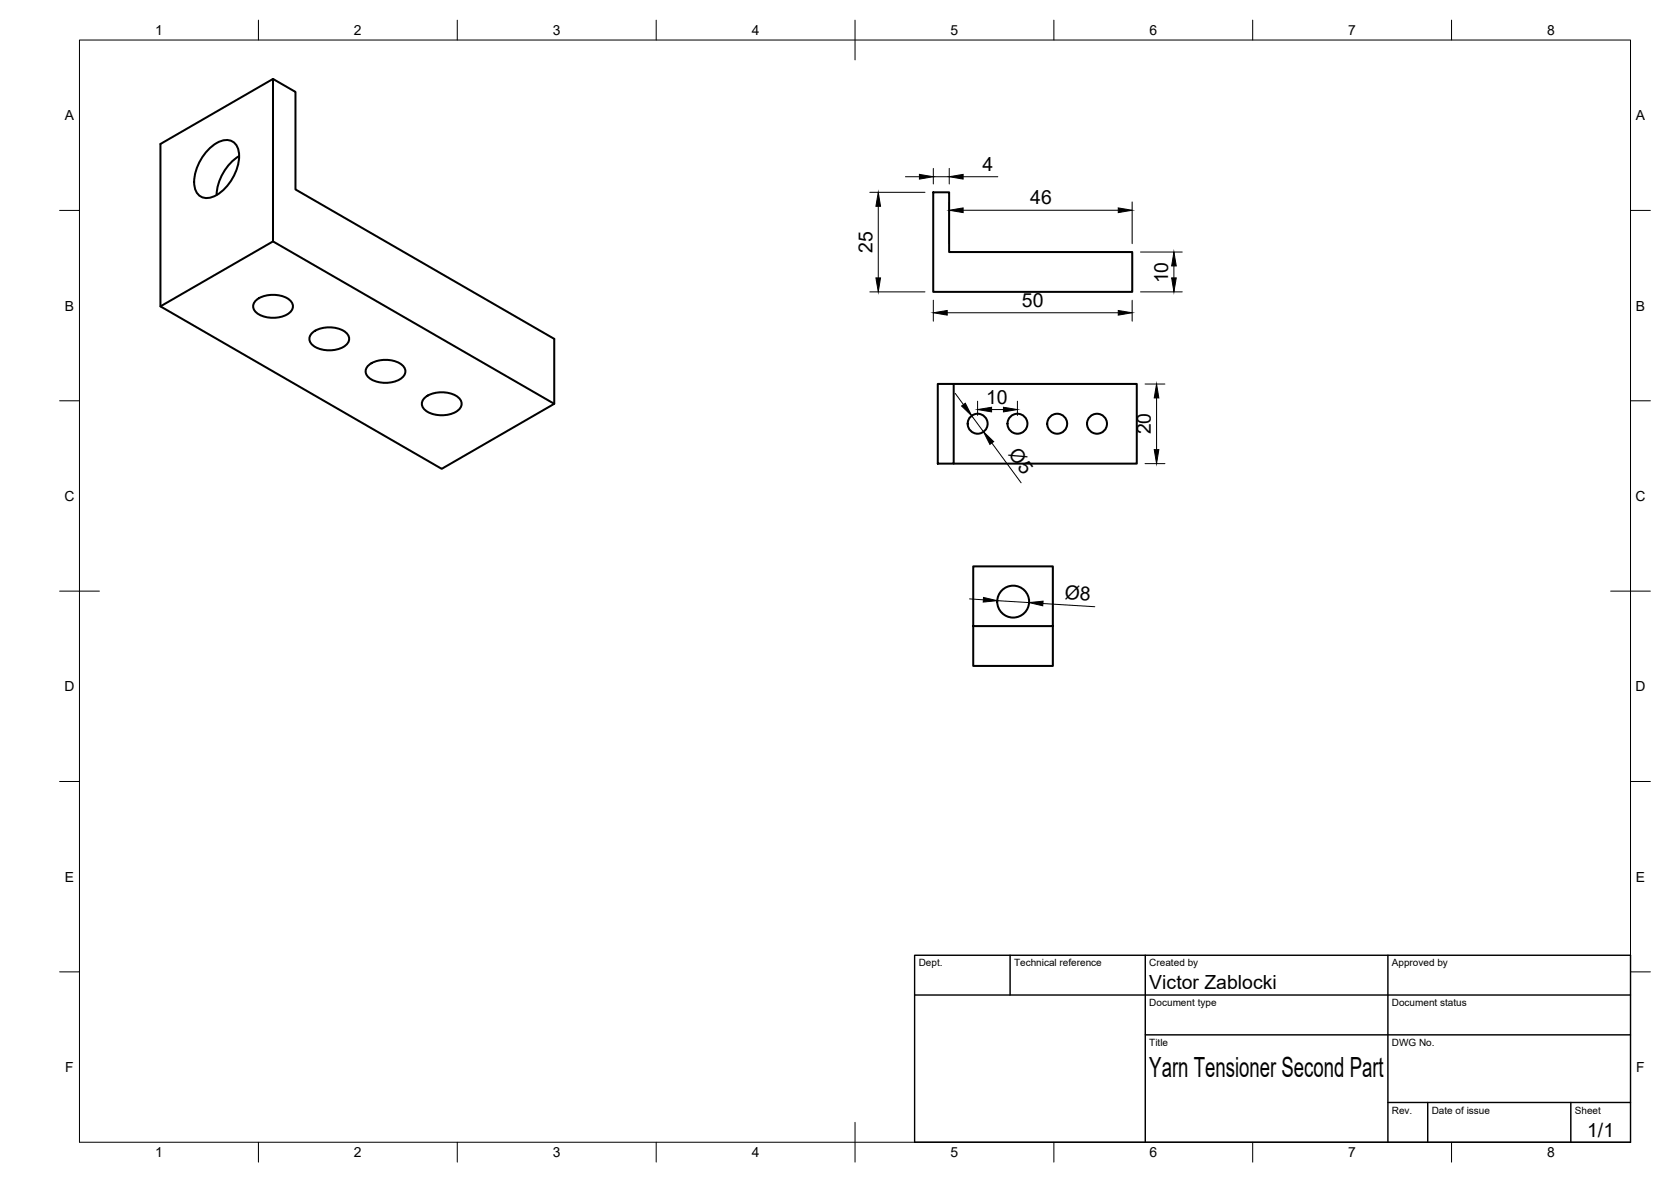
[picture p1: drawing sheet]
<svg xmlns="http://www.w3.org/2000/svg" width="420mm" height="297mm" viewBox="0 0 420 297" stroke-linecap="round" stroke-linejoin="round" font-family="sans-serif">
<!-- layer: Visible -->
<g fill="none" stroke="#000" stroke-width=".51">
<path d="M68.6 19.8v40.9l70.8 40.8M40.3 36.2l28.3-16.4 5.7 3.3v24.5l65.1 37.6v16.3l-28.3 16.3-70.8-40.8zM52.8 37.2a5.2 5.2 0 0 1 5.7-1.6 4.5 4.5 0 0 1 1.6 4.6 12.2 12.2 0 0 1-6.5 9.2 3.2 3.2 0 0 1-4.7-2.6 12.1 12.1 0 0 1 3.9-9.6zM60.1 39.2a12.5 12.5 0 0 0-5.6 9.8M234.7 48.3h4v15h46v10h-50zM64.5 75.4a7.1 7.1 0 0 1 8.8 .5 2.1 2.1 0 0 1-1.1 3.1 7.5 7.5 0 0 1-7.7-.4 1.94 1.94 0 0 1 0-3.2zM68.6 60.7l-28.3 16.3M78.6 83.6a7.1 7.1 0 0 1 8.8 .5 2.1 2.1 0 0 1-1.1 3.1 7.5 7.5 0 0 1-7.7-.5 1.94 1.94 0 0 1 0-3.1zM92.8 91.7a7.1 7.1 0 0 1 8.8 .5 2.1 2.1 0 0 1-1.1 3.2 7.5 7.5 0 0 1-7.7-.5 1.94 1.94 0 0 1 0-3.2zM106.9 99.9a7.1 7.1 0 0 1 8.8 .5 2.1 2.1 0 0 1-1.1 3.1 7.5 7.5 0 0 1-7.7-.4 1.94 1.94 0 0 1 0-3.2zM235.8 96.5h4v20h-4zM239.8 96.5h46v20h-46"/>
<path d="M244.7 157.3v10.1h20v-10.1h-20v-15h20v15"/>
<circle cx="245.8" cy="106.5" r="2.51"/>
<circle cx="255.8" cy="106.5" r="2.51"/>
<circle cx="265.8" cy="106.5" r="2.51"/>
<circle cx="275.8" cy="106.5" r="2.51"/>
<circle cx="254.8" cy="151.2" r="4"/>
</g>
<!-- layer: BORDER -->
<g fill="none" stroke="#000" stroke-width=".25">
<path d="M20 10.1h390v276.9h-390zM65 5.1v5M115 5.1v5M165 5.1v5M215 5.1v10M265 5.1v5M315 5.1v5M365 5.1v5M15 52.9h5M410 52.9h5M15 100.7h5M410 100.7h5"/>
<path d="M15 148.6h10M405 148.6h10M15 196.4h5M410 196.4h5M15 244.2h5M410 244.2h5M65 287v5M115 287v5M165 287v5M215 282.1v9.9M265 287v5M315 287v5"/>
<path d="M365 287v5"/>
</g>
<!-- layer: TITLEBLOCK -->
<path d="M230 240.1h180v46.9h-180zM230 250h180M254 240.1v9.9M288 240.1v46.9M349 240.1v46.9M288 260.1h122M349 277.1h61M359 277.1v9.9M395 277.1v9.9" fill="none" stroke="#000" stroke-width=".36"/>
<!-- layer: FD_Dimensions -->
<g fill="none" stroke="#000" stroke-width=".25">
<path d="M218.7 48.3h13.9M220.8 51.8v18M227.7 44.4h3.5M234.7 42.3v3.9M234.7 44.4h4M238.7 42.3v3.9M238.7 50.7v10.5M242.2 52.8h39M242.2 44.4h8.7M284.7 50.7v10.5M218.7 73.3h13.9M234.7 75.4v5.3"/>
<path d="M238.2 78.6h43M284.7 75.4v5.3M286.8 73.3h10.5M286.8 63.3h10.5M295.2 66.8v3M240.2 98.9l2.1 2.8M287.9 96.5h5M290.8 100v13M244.3 104.5l3 4M245.8 100.8v3.6M249.3 102.9h3M249.4 111.3l7.4 10"/>
<path d="M255.8 100.8v3.6M287.9 116.5h5M243.8 150.5l3.5 .2M250.8 150.9l7.9 .5M262.2 151.7l13.1 .8"/>
</g>
<g fill="#000" stroke="#000" stroke-width=".25">
<path d="M220.8 48.3l.6 3.5h-1.2zM231.2 43.8l3.5 .6-3.5 .6zM238.7 52.8l3.5-.6v1.2zM238.7 44.4l3.5-.6v1.2zM281.2 52.2l3.5 .6-3.5 .6zM220.2 69.8h1.2l-.6 3.5zM234.7 78.6l3.5-.6v1.2zM281.2 78l3.5 .6-3.5 .6zM294.6 69.8h1.2l-.6 3.5zM295.2 63.3l.6 3.5h-1.2zM290.8 96.5l.6 3.5h-1.2zM241.8 102l.9-.7 1.6 3.2z"/>
<path d="M245.8 102.9l3.5-.6v1.2zM247.3 108.5l2.6 2.5-1 .7zM252.3 102.3l3.5 .6-3.5 .6zM290.2 113h1.2l-.6 3.5zM247.3 150.1l3.5 .8-3.6 .4zM258.7 151.4l3.6-.3-.1 1.1z"/>
</g>
<text font-size="7" x="289" y="270.6">Yarn Tensioner Second Part</text>
<g font-size="4.9">
<text x="247" y="43">4</text>
<text x="259" y="51.4">46</text>
<text x="219.4" y="63.5" transform="rotate(-90 219.4 63.5)">25</text>
<text x="293.7" y="71.2" transform="rotate(-90 293.7 71.2)">10</text>
<text x="257" y="77.1">50</text>
<text x="247.9" y="101.5">10</text>
<text x="289.3" y="109.2" transform="rotate(-90 289.3 109.2)">20</text>
<text x="253.4" y="114.2" transform="rotate(54 253.4 114.2)">Ø5</text>
<text x="267.7" y="150.5" transform="rotate(4 267.7 150.5)">Ø8</text>
<text x="289" y="248.5">Victor Zablocki</text>
<text x="399.1" y="285.7">1/1</text>
</g>
<g font-size="3.5">
<text x="39" y="8.8">1</text>
<text x="89" y="8.8">2</text>
<text x="139" y="8.8">3</text>
<text x="189" y="8.8">4</text>
<text x="239" y="8.8">5</text>
<text x="289" y="8.8">6</text>
<text x="339" y="8.8">7</text>
<text x="389" y="8.8">8</text>
<text x="16.3" y="30.2">A</text>
<text x="411.3" y="30.2">A</text>
<text x="16.3" y="78">B</text>
<text x="411.3" y="78">B</text>
<text x="16.2" y="125.9">C</text>
<text x="411.2" y="125.9">C</text>
<text x="16.2" y="173.7">D</text>
<text x="411.2" y="173.7">D</text>
<text x="16.3" y="221.6">E</text>
<text x="411.3" y="221.6">E</text>
<text x="16.4" y="269.4">F</text>
<text x="411.4" y="269.4">F</text>
<text x="39" y="290.8">1</text>
<text x="89" y="290.8">2</text>
<text x="139" y="290.8">3</text>
<text x="189" y="290.8">4</text>
<text x="239" y="290.8">5</text>
<text x="289" y="290.8">6</text>
<text x="339" y="290.8">7</text>
<text x="389" y="290.8">8</text>
</g>
<g font-size="2.5">
<text x="231" y="242.9">Dept.</text>
<text x="255" y="242.9">Technical reference</text>
<text x="289" y="242.9">Created by</text>
<text x="350" y="242.9">Approved by</text>
<text x="289" y="252.8">Document type</text>
<text x="350" y="252.8">Document status</text>
<text x="289" y="262.9">Title</text>
<text x="350" y="262.9">DWG No.</text>
<text x="350" y="279.9">Rev.</text>
<text x="360" y="279.9">Date of issue</text>
<text x="396" y="279.9">Sheet</text>
</g>
</svg>
